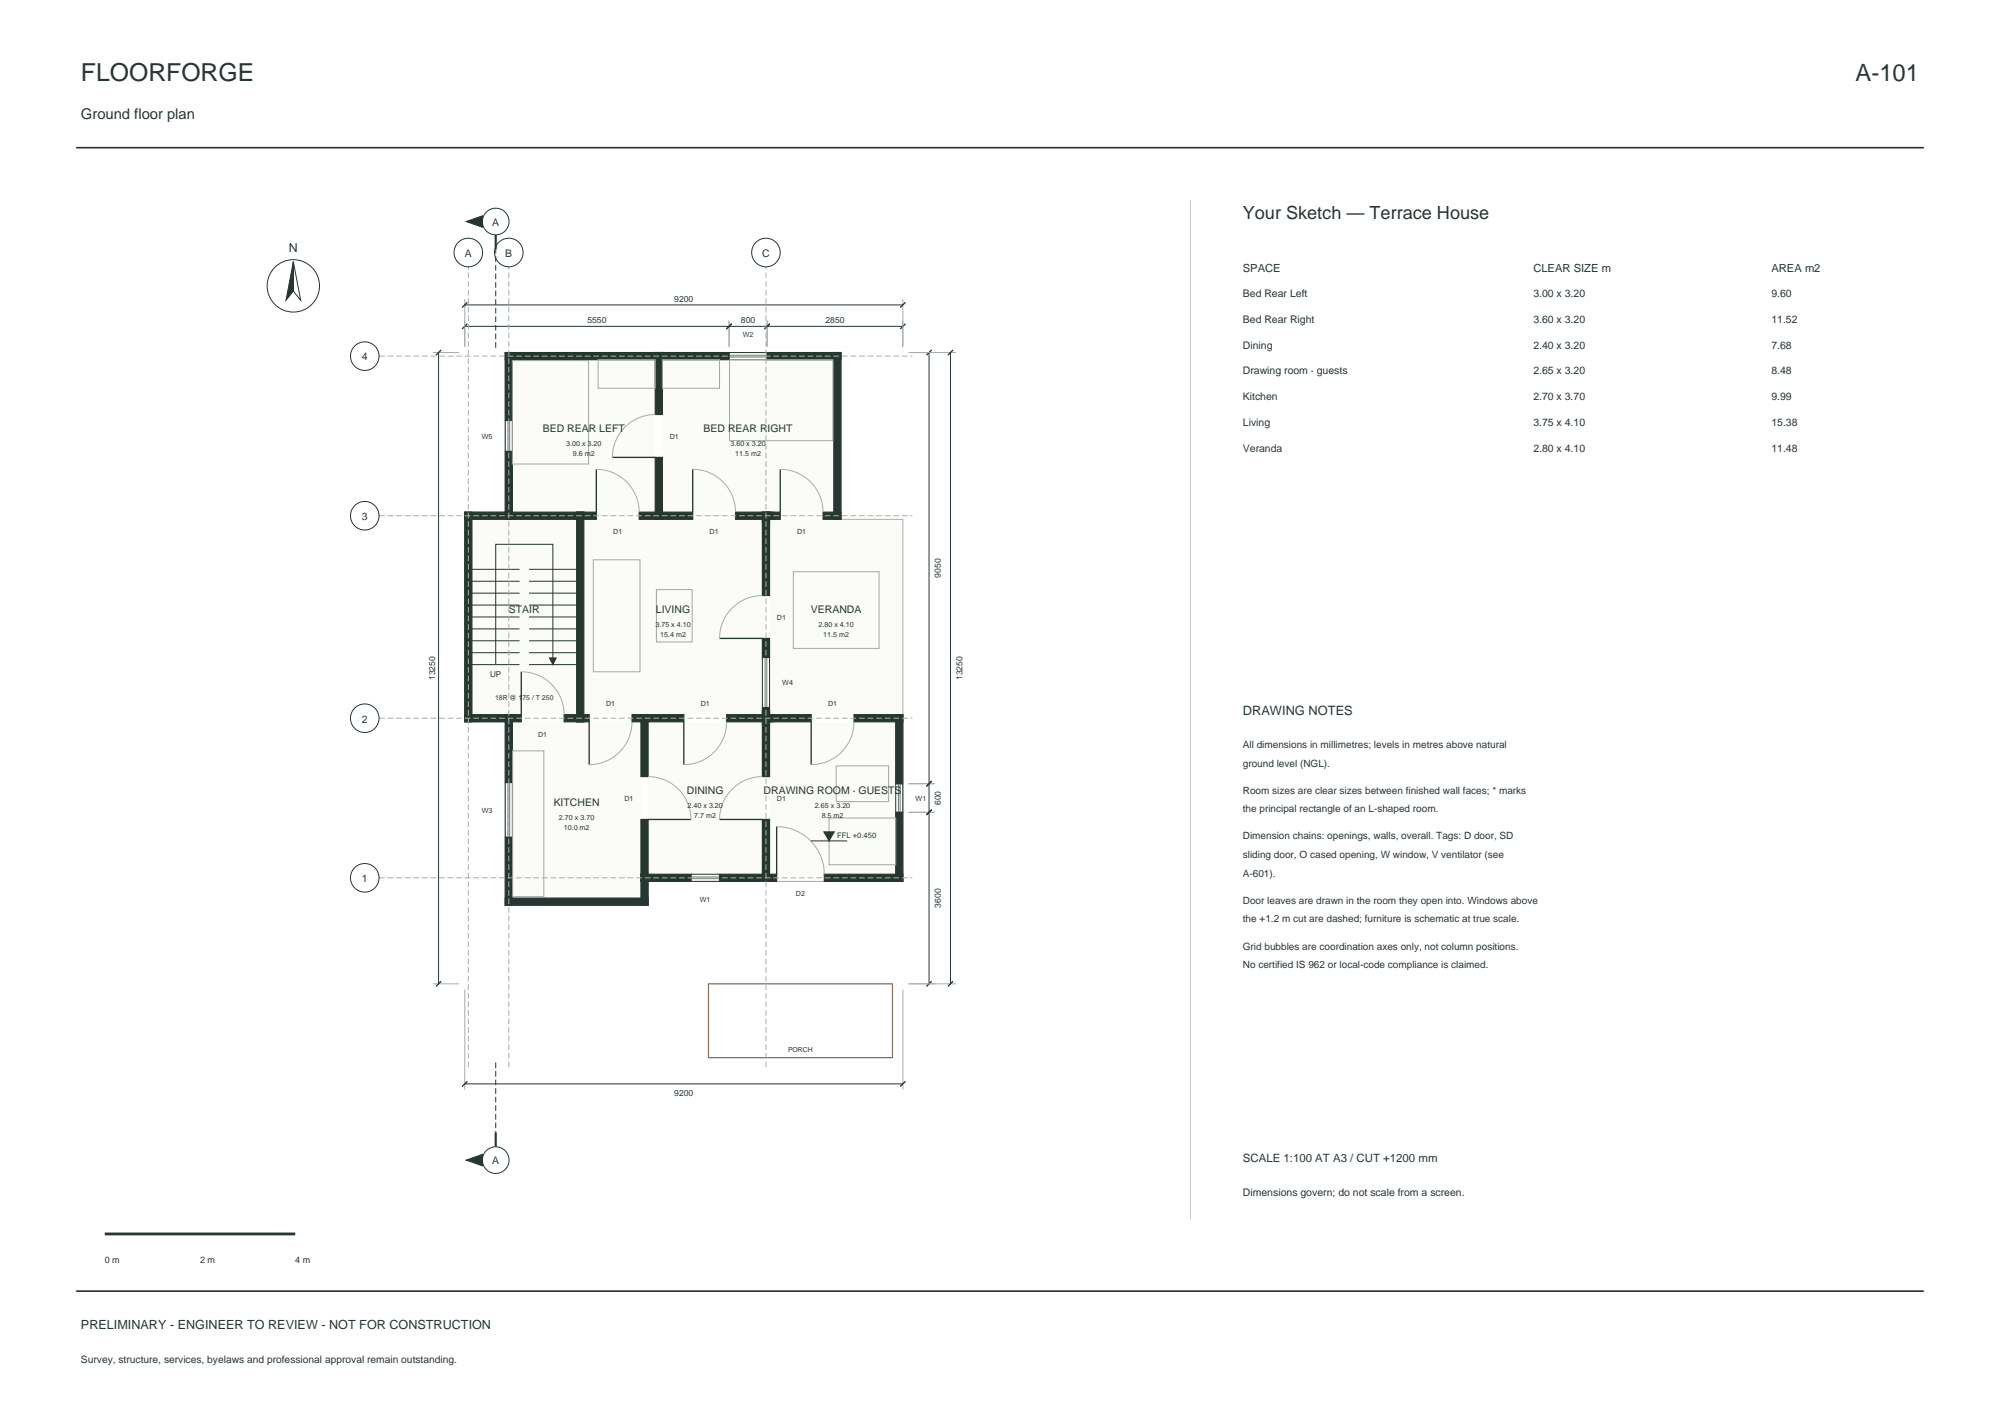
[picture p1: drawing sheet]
<svg xmlns="http://www.w3.org/2000/svg" width="420mm" height="297mm" viewBox="0 0 420 297" stroke-linecap="round" stroke-linejoin="round" font-family="sans-serif">
<path d="M16 31h388M16 271h388" fill="none" stroke="#25372f" stroke-width=".35"/>
<g fill="#fbfbf7">
<path d="M107.6 75.5h30v32h-30z" fill-rule="evenodd"/>
<path d="M139.1 75.5h36v32h-36z" fill-rule="evenodd"/>
<path d="M136.1 151.5h24v32h-24z" fill-rule="evenodd"/>
<path d="M161.6 151.5h26.5v32h-26.5z" fill-rule="evenodd"/>
<path d="M107.6 151.5h27v37h-27z" fill-rule="evenodd"/>
<path d="M122.6 109h37.5v41h-37.5z" fill-rule="evenodd"/>
<path d="M99.1 109h22v41h-22z" fill-rule="evenodd"/>
<path d="M161.6 109h28v41h-28z" fill-rule="evenodd"/>
</g>
<g fill="none" stroke="#a8afa4" stroke-width=".21">
<path d="M90.9 74h5.5M97.6 62.8v10M106.1 74h70.5v35h13v76h-53.5v5h-30v-38.5h-8.5v-44h8.5zM153.1 67.3v5.5M161.1 67.3v5.5M189.6 62.8v10M190.8 74h10M125.2 98.5a9 9 0 0 1 9 9M137.6 87a9 9 0 0 0-9 9M145.5 98.5a9 9 0 0 1 9 9M163.9 98.5a9 9 0 0 1 9 9M160.1 125a9 9 0 0 0-9 9"/>
<path d="M109.5 141a9 9 0 0 1 9 9M132.7 151.5a9 9 0 0 1-9 9M152.6 151.5a9 9 0 0 1-9 9M179.4 151.5a9 9 0 0 1-9 9M136.1 163a9 9 0 0 1 9 9M160.1 163a9 9 0 0 0-9 9M163.1 173.5a10 10 0 0 1 10 10M190.8 170.5h5.5M190.8 164.5h5.5M90.9 206.5h5.5M97.6 207.7v21M189.6 207.7v21"/>
<path d="M190.8 206.5h10"/>
</g>
<g fill="#25372f" stroke="#25372f" stroke-width=".25">
<path d="M97.6 107.5h1.5v44h-1.5z" fill-rule="evenodd"/>
<path d="M97.6 150h10v1.5h-10z" fill-rule="evenodd"/>
<path d="M97.6 107.5h10v1.5h-10z" fill-rule="evenodd"/>
<path d="M106.1 150h1.5v14.3h-1.5z" fill-rule="evenodd"/>
<path d="M106.1 175.7h1.5v14.3h-1.5z" fill-rule="evenodd"/>
<path d="M106.1 188.5h30v1.5h-30z" fill-rule="evenodd"/>
<path d="M118.5 150h4.1v1.5h-4.1z" fill-rule="evenodd"/>
<path d="M106.1 150h3.4v1.5h-3.4z" fill-rule="evenodd"/>
<path d="M106.1 74h1.5v14.2h-1.5z" fill-rule="evenodd"/>
<path d="M106.1 94.7h1.5v14.3h-1.5z" fill-rule="evenodd"/>
<path d="M106.1 107.5h16.5v1.5h-16.5z" fill-rule="evenodd"/>
<path d="M106.1 74h33v1.5h-33z" fill-rule="evenodd"/>
<path d="M121.1 107.5h1.5v44h-1.5z" fill-rule="evenodd"/>
<path d="M132.7 150h3.4v1.5h-3.4z" fill-rule="evenodd"/>
<path d="M121.1 150h2.6v1.5h-2.6z" fill-rule="evenodd"/>
<path d="M134.2 107.5h4.9v1.5h-4.9z" fill-rule="evenodd"/>
<path d="M121.1 107.5h4.1v1.5h-4.1z" fill-rule="evenodd"/>
<path d="M134.6 183.5h1.5v6.5h-1.5z" fill-rule="evenodd"/>
<path d="M134.6 150h1.5v13h-1.5z" fill-rule="evenodd"/>
<path d="M134.6 172h1.5v13h-1.5z" fill-rule="evenodd"/>
<path d="M151.1 183.5h10.5v1.5h-10.5z" fill-rule="evenodd"/>
<path d="M134.6 183.5h10.5v1.5h-10.5z" fill-rule="evenodd"/>
<path d="M152.6 150h9v1.5h-9z" fill-rule="evenodd"/>
<path d="M134.6 150h9v1.5h-9z" fill-rule="evenodd"/>
<path d="M137.6 74h1.5v13h-1.5z" fill-rule="evenodd"/>
<path d="M137.6 96h1.5v13h-1.5z" fill-rule="evenodd"/>
<path d="M154.5 107.5h7.1v1.5h-7.1z" fill-rule="evenodd"/>
<path d="M137.6 107.5h7.9v1.5h-7.9z" fill-rule="evenodd"/>
<path d="M161.1 74h15.5v1.5h-15.5z" fill-rule="evenodd"/>
<path d="M137.6 74h15.5v1.5h-15.5z" fill-rule="evenodd"/>
<path d="M160.1 150h1.5v13h-1.5z" fill-rule="evenodd"/>
<path d="M160.1 172h1.5v13h-1.5z" fill-rule="evenodd"/>
<path d="M173.1 183.5h16.5v1.5h-16.5z" fill-rule="evenodd"/>
<path d="M160.1 183.5h3v1.5h-3z" fill-rule="evenodd"/>
<path d="M160.1 149.2h1.5v2.3h-1.5z" fill-rule="evenodd"/>
<path d="M160.1 108.2h1.5v16.8h-1.5z" fill-rule="evenodd"/>
<path d="M160.1 148.5h1.5v2.3h-1.5z" fill-rule="evenodd"/>
<path d="M160.1 134h1.5v4h-1.5z" fill-rule="evenodd"/>
<path d="M160.1 107.5h1.5v2.2h-1.5z" fill-rule="evenodd"/>
<path d="M160.1 150h2.2v1.5h-2.2z" fill-rule="evenodd"/>
<path d="M179.4 150h10.2v1.5h-10.2z" fill-rule="evenodd"/>
<path d="M160.9 150h9.5v1.5h-9.5z" fill-rule="evenodd"/>
<path d="M160.1 107.5h2.2v1.5h-2.2z" fill-rule="evenodd"/>
<path d="M172.9 107.5h3.7v1.5h-3.7z" fill-rule="evenodd"/>
<path d="M160.9 107.5h3v1.5h-3z" fill-rule="evenodd"/>
<path d="M175.1 74h1.5v35h-1.5z" fill-rule="evenodd"/>
<path d="M188.1 150h1.5v14.5h-1.5z" fill-rule="evenodd"/>
<path d="M188.1 170.5h1.5v14.5h-1.5z" fill-rule="evenodd"/>
</g>
<g fill="none" stroke="#25372f" stroke-width=".21">
<path d="M61.6 54.9l1.5 8.1-1.5-1.9zM92.1 74v132.5M97.6 68.5h92M97.6 64h92M153.1 74h8v1.5h-8zM195.1 74v132.5M199.6 74v132.5M106.1 88.2h1.5v6.5h-1.5zM99.1 119.5h10M111.1 119.5h10M99.1 139.5h10M99.1 137h10"/>
<path d="M99.1 134.5h10M99.1 132h10M99.1 129.5h10M99.1 127h10M99.1 124.5h10M99.1 122h10M104.1 139.5v-25.2h12v25.2M111.1 139.5h10M111.1 137h10M111.1 134.5h10M111.1 132h10M111.1 129.5h10"/>
<path d="M111.1 127h10M111.1 124.5h10M111.1 122h10M160.1 138h1.5v10.5h-1.5zM106.1 164.3h1.5v11.4h-1.5zM170.3 176.5h7.6M188.1 164.5h1.5v6h-1.5zM145.1 183.5h6v1.5h-6zM97.6 227.5h92"/>
<circle cx="61.6" cy="60" r="5.5"/>
<circle cx="98.3" cy="53" r="3"/>
<circle cx="104.1" cy="46.5" r="2.8"/>
<circle cx="106.8" cy="53" r="3"/>
<circle cx="160.8" cy="53" r="3"/>
<circle cx="76.6" cy="74.7" r="3"/>
<circle cx="76.6" cy="108.2" r="3"/>
<circle cx="76.6" cy="150.7" r="3"/>
<circle cx="76.6" cy="184.2" r="3"/>
<circle cx="104.1" cy="243.5" r="2.8"/>
</g>
<path d="M153.1 74.6h8M153.1 74.9h8M106.7 88.2v6.5M107 88.2v6.5M160.7 138v10.5M161 138v10.5M106.7 164.3v11.4M107 164.3v11.4M188.7 164.5v6M189 164.5v6M145.1 184.4h6M145.1 184.1h6" fill="none" stroke="#5f7d78" stroke-width=".21"/>
<g fill="none" stroke="#25372f" stroke-width=".28">
<path d="M92.6 73.5l-1.1 1.1M98.2 68l-1.1 1.1M98.2 63.5l-1.1 1.1M153.6 68l-1 1.1M161.7 68l-1.1 1.1M190.1 68l-1 1.1M190.1 63.5l-1 1.1M195.6 73.5l-1.1 1.1M200.1 73.5l-1.1 1.1M125.2 98.5v9M128.6 96h9M145.5 98.5v9"/>
<path d="M163.9 98.5v9M151.1 134h9M109.5 141v9M123.7 151.5v9M143.6 151.5v9M170.4 151.5v9M136.1 172h9M151.1 172h9M163.1 173.5v10M195.6 170l-1.1 1.1M195.6 164l-1.1 1.1M92.6 205.9l-1.1 1.1"/>
<path d="M195.6 205.9l-1.1 1.1M200.1 205.9l-1.1 1.1M98.2 227l-1.1 1.1M190.1 227l-1 1.1"/>
</g>
<g fill="#25372f" stroke="#25372f" stroke-width=".21">
<path d="M115.4 138.1h1.4l-.7 1.4z"/>
<path d="M173 174.6h2.2l-1.1 1.9z"/>
<path d="M97.9 243.5l3.4-1.2v2.4z"/>
<path d="M97.9 46.5l3.4-1.2v2.4z"/>
<path d="M61.6 54.9v6.2l-1.5 1.9z"/>
</g>
<path d="M107.6 75.7h16v21.7h-16zM125.6 75.5h12v6h-12zM139.1 75.5h12v6h-12zM153.2 75.5h21.7v17h-21.7zM124.6 117.5h9.8v23.5h-9.8zM166.6 120h18v16.1h-18zM137.8 123.7h7.5v11h-7.5zM107.6 157.6h6.6v30.6h-6.6zM174.1 171.7h14v9.8h-14zM175.6 160.7h11v7.6h-11z" fill="none" stroke="#a3aaa1" stroke-width=".21"/>
<path d="M148.8 206.5h38.6v15.5h-38.6z" fill="none" stroke="#9e653f" stroke-width=".25"/>
<path d="M79.6 74.8h112M79.6 108.2h112M79.6 150.8h112M79.6 184.3h112M98.4 224v-168M106.9 224v-168M160.9 224v-168" fill="none" stroke="#a8afa4" stroke-width=".21" stroke-dasharray="1.2 .6" stroke-linecap="butt"/>
<path d="M104.1 73v-20.7M104.1 223v14.7" fill="none" stroke="#25372f" stroke-width=".21" stroke-dasharray="1.2 .6" stroke-linecap="butt"/>
<path d="M104.1 49.3v3M104.1 237.7v3" fill="none" stroke="#25372f" stroke-width=".45"/>
<path d="M250 42v214" fill="none" stroke="#c9d0c7" stroke-width=".21"/>
<path d="M22 259h40" fill="none" stroke="#25372f" stroke-width=".6"/>
<text font-size="5.2" fill="#25372f" x="17" y="17">FLOORFORGE</text>
<text font-size="5" fill="#25372f" x="389.7" y="17">A-101</text>
<text font-size="3.8" fill="#25372f" x="261" y="46">Your Sketch — Terrace House</text>
<text font-size="3.1" fill="#25372f" x="17" y="25">Ground floor plan</text>
<text font-size="2.7" fill="#25372f" x="261" y="150">DRAWING NOTES</text>
<g font-size="2.6" fill="#25372f">
<text x="60.7" y="52.8">N</text>
<text x="17" y="279">PRELIMINARY - ENGINEER TO REVIEW - NOT FOR CONSTRUCTION</text>
</g>
<text font-size="2.4" fill="#25372f" x="261" y="244">SCALE 1:100 AT A3 / CUT +1200 mm</text>
<g font-size="2.3" fill="#25372f">
<text x="261" y="57">SPACE</text>
<text x="322" y="57">CLEAR SIZE m</text>
<text x="372" y="57">AREA m2</text>
</g>
<g font-size="2.2" fill="#25372f">
<text x="103.4" y="47.3">A</text>
<text x="97.6" y="53.9">A</text>
<text x="106.1" y="53.9">B</text>
<text x="160.1" y="53.9">C</text>
<text x="261" y="62.4">Bed Rear Left</text>
<text x="322" y="62.4">3.00 x 3.20</text>
<text x="372" y="62.4">9.60</text>
<text x="261" y="67.8">Bed Rear Right</text>
<text x="322" y="67.8">3.60 x 3.20</text>
<text x="372" y="67.8">11.52</text>
<text x="76" y="75.7">4</text>
<text x="261" y="73.2">Dining</text>
<text x="322" y="73.2">2.40 x 3.20</text>
<text x="372" y="73.2">7.68</text>
<text x="261" y="78.6">Drawing room · guests</text>
<text x="322" y="78.6">2.65 x 3.20</text>
<text x="372" y="78.6">8.48</text>
<text x="261" y="84">Kitchen</text>
<text x="261" y="89.4">Living</text>
<text x="322" y="84">2.70 x 3.70</text>
<text x="322" y="89.4">3.75 x 4.10</text>
<text x="372" y="84">9.99</text>
<text x="372" y="89.4">15.38</text>
<text x="114" y="90.7">BED REAR LEFT</text>
<text x="147.7" y="90.7">BED REAR RIGHT</text>
<text x="261" y="94.8">Veranda</text>
<text x="322" y="94.8">2.80 x 4.10</text>
<text x="372" y="94.8">11.48</text>
<text x="76" y="109.1">3</text>
<text x="106.9" y="128.7">STAIR</text>
<text x="137.7" y="128.7">LIVING</text>
<text x="170.3" y="128.7">VERANDA</text>
<text x="76" y="151.7">2</text>
<text x="144.2" y="166.7">DINING</text>
<text x="160.4" y="166.7">DRAWING ROOM · GUESTS</text>
<text x="116.3" y="169.2">KITCHEN</text>
<text x="76" y="185.2">1</text>
<text x="103.4" y="244.4">A</text>
<text x="261" y="251">Dimensions govern; do not scale from a screen.</text>
</g>
<g font-size="2.1" fill="#25372f">
<text x="261" y="157">All dimensions in millimetres; levels in metres above natural</text>
<text x="261" y="160.9">ground level (NGL).</text>
<text x="261" y="166.6">Room sizes are clear sizes between finished wall faces; * marks</text>
<text x="261" y="170.5">the principal rectangle of an L-shaped room.</text>
<text x="261" y="176.2">Dimension chains: openings, walls, overall. Tags: D door, SD</text>
<text x="261" y="180.1">sliding door, O cased opening, W window, V ventilator (see</text>
<text x="261" y="184">A-601).</text>
<text x="261" y="189.7">Door leaves are drawn in the room they open into. Windows above</text>
<text x="261" y="193.6">the +1.2 m cut are dashed; furniture is schematic at true scale.</text>
<text x="261" y="199.3">Grid bubbles are coordination axes only, not column positions.</text>
<text x="261" y="203.2">No certified IS 962 or local-code compliance is claimed.</text>
<text x="17" y="286">Survey, structure, services, byelaws and professional approval remain outstanding.</text>
</g>
<g font-size="1.9" fill="#25372f">
<text x="22" y="265">0 m</text>
<text x="42" y="265">2 m</text>
<text x="62" y="265">4 m</text>
</g>
<g font-size="1.8" fill="#25372f">
<text x="141.6" y="63.3">9200</text>
<text x="123.3" y="67.8">5550</text>
<text x="155.6" y="67.8">800</text>
<text x="173.3" y="67.8">2850</text>
<text x="197.6" y="121.3" transform="rotate(-90 197.6 121.3)">9050</text>
<text x="91.4" y="142.8" transform="rotate(-90 91.4 142.8)">13250</text>
<text x="202.1" y="142.8" transform="rotate(-90 202.1 142.8)">13250</text>
<text x="197.6" y="169" transform="rotate(-90 197.6 169)">600</text>
<text x="197.6" y="190.5" transform="rotate(-90 197.6 190.5)">3600</text>
<text x="141.6" y="230">9200</text>
</g>
<text font-size="1.7" fill="#25372f" x="102.9" y="142.1">UP</text>
<text font-size="1.6" fill="#25372f" x="175.8" y="175.9">FFL +0.450</text>
<g font-size="1.5" fill="#25372f">
<text x="156" y="70.8">W2</text>
<text x="101.2" y="92.1">W5</text>
<text x="118.9" y="93.5">3.00 x 3.20</text>
<text x="120.3" y="95.6">9.6 m2</text>
<text x="140.6" y="92.1">D1</text>
<text x="153.4" y="93.5">3.60 x 3.20</text>
<text x="154.4" y="95.6">11.5 m2</text>
<text x="128.8" y="112.1">D1</text>
<text x="149" y="112.1">D1</text>
<text x="167.4" y="112.1">D1</text>
<text x="137.6" y="131.5">3.75 x 4.10</text>
<text x="163.1" y="130.1">D1</text>
<text x="171.9" y="131.5">2.80 x 4.10</text>
<text x="138.6" y="133.6">15.4 m2</text>
<text x="172.9" y="133.6">11.5 m2</text>
<text x="164.3" y="143.8">W4</text>
<text x="127.3" y="148.1">D1</text>
<text x="147.1" y="148.1">D1</text>
<text x="173.9" y="148.1">D1</text>
<text x="113" y="154.6">D1</text>
<text x="101.2" y="170.6">W3</text>
<text x="117.4" y="172">2.70 x 3.70</text>
<text x="131.1" y="168.1">D1</text>
<text x="144.4" y="169.5">2.40 x 3.20</text>
<text x="145.8" y="171.6">7.7 m2</text>
<text x="163.1" y="168.1">D1</text>
<text x="171.1" y="169.5">2.65 x 3.20</text>
<text x="172.6" y="171.6">8.5 m2</text>
<text x="192.3" y="168.1">W1</text>
<text x="118.4" y="174.1">10.0 m2</text>
<text x="147" y="189.4">W1</text>
<text x="167.1" y="188.1">D2</text>
</g>
<g font-size="1.4" fill="#25372f">
<text x="104" y="147">18R @ 175 / T 250</text>
<text x="165.5" y="220.8">PORCH</text>
</g>
</svg>
